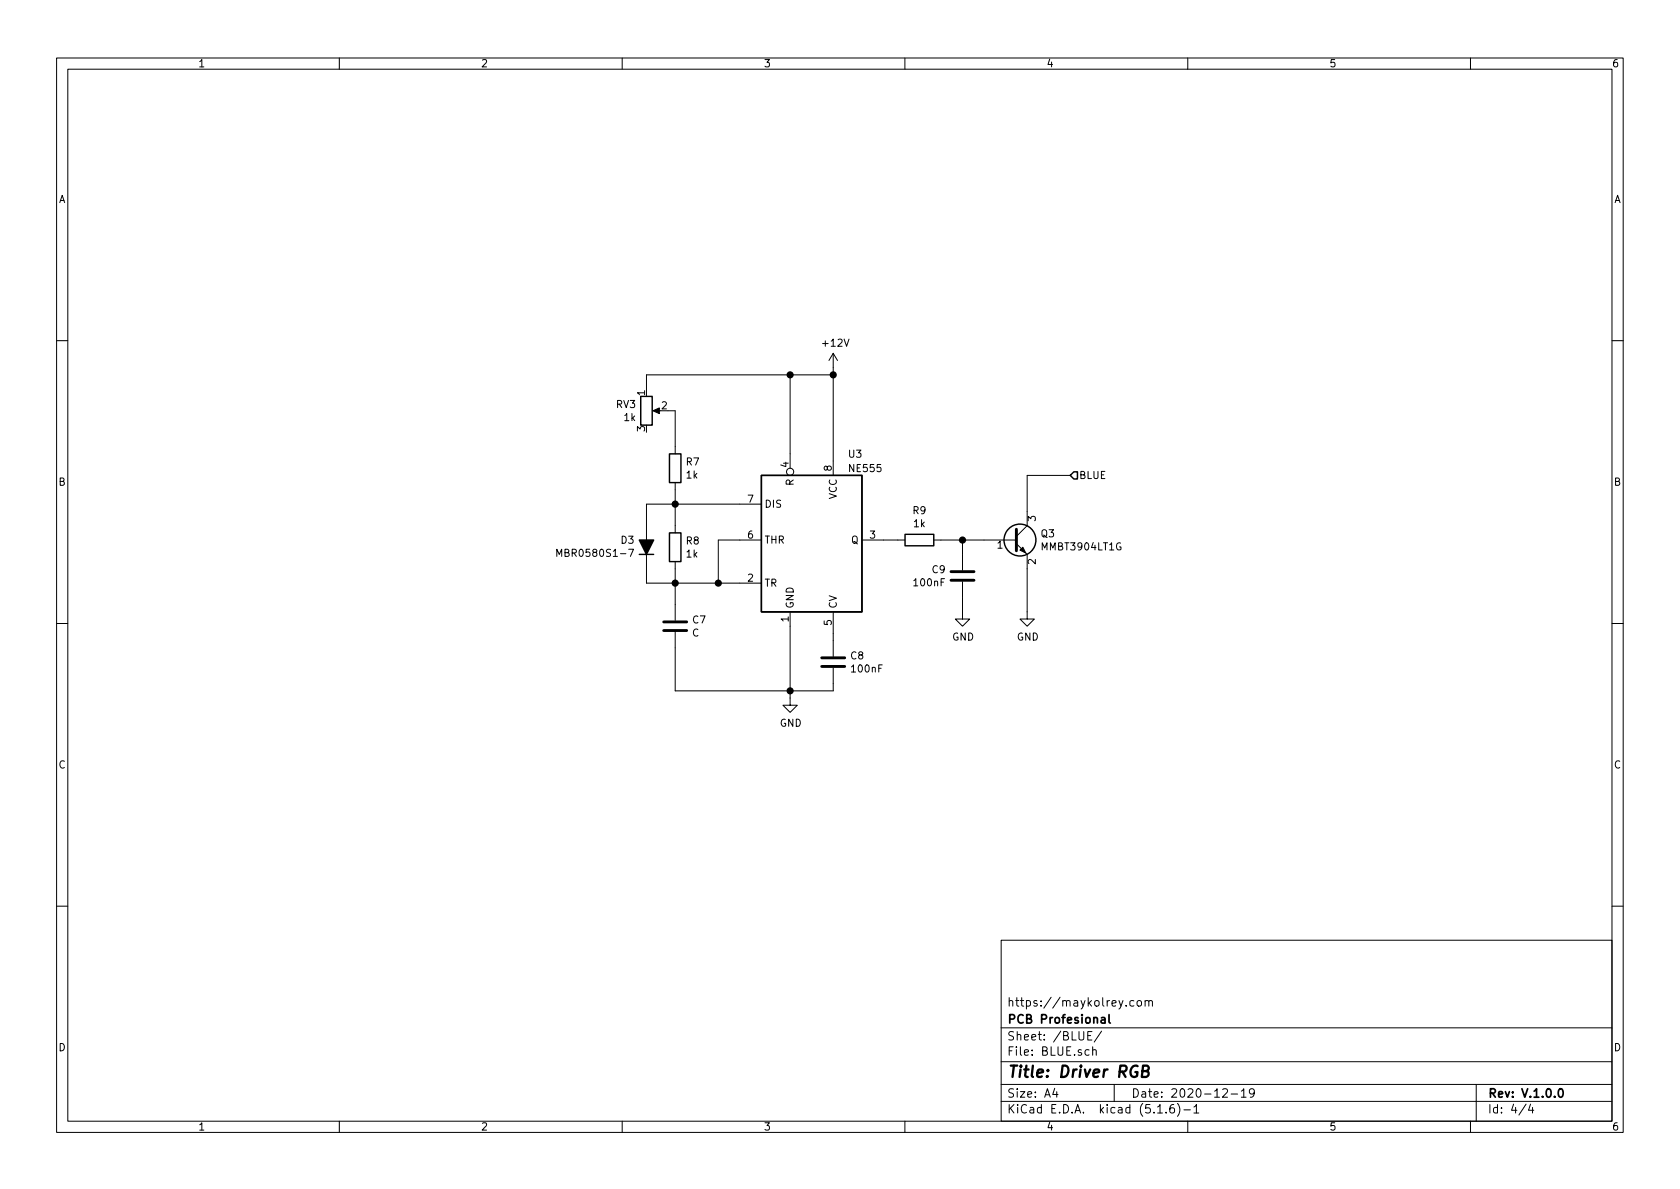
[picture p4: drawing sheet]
EESchema Schematic File Version 4
EELAYER 30 0
EELAYER END
$Descr A4 11693 8268
encoding utf-8
Sheet 4 4
Title "Driver RGB"
Date "2020-12-19"
Rev "V.1.0.0"
Comp "PCB Profesional"
Comment1 "https://maykolrey.com"
Comment2 ""
Comment3 ""
Comment4 ""
$EndDescr
$Comp
L Mss_devices:NE555 U?
U 1 1
P 5650 3750
AR Path="/5F7DB23E" Ref="U?"  Part="1" 
AR Path="/5F7D85DB/5F7DB23E" Ref="U3"  Part="1" 
F 0 "U3" H 5900 4350 50  0000 L CNN
F 1 "NE555" H 5900 4250 50  0000 L CNN
F 2 "Package_SO:SOIC-8-1EP_3.9x4.9mm_P1.27mm_EP2.29x3mm" H 5650 3750 50  0001 C CNN
F 3 "http://www.ti.com/lit/ds/symlink/ne555.pdf" H 5650 3750 50  0001 C CNN
	1    5650 3750
	1    0    0    -1  
$EndComp
$Comp
L Device:R R?
U 1 1
P 4700 3250
AR Path="/5F7DB244" Ref="R?"  Part="1" 
AR Path="/5F7D85DB/5F7DB244" Ref="R7"  Part="1" 
F 0 "R7" H 4770 3296 50  0000 L CNN
F 1 "1k" H 4770 3205 50  0000 L CNN
F 2 "Resistor_SMD:R_0603_1608Metric_Pad1.05x0.95mm_HandSolder" V 4630 3250 50  0001 C CNN
F 3 "~" H 4700 3250 50  0001 C CNN
	1    4700 3250
	1    0    0    -1  
$EndComp
$Comp
L Device:R R?
U 1 1
P 4700 3800
AR Path="/5F7DB24A" Ref="R?"  Part="1" 
AR Path="/5F7D85DB/5F7DB24A" Ref="R8"  Part="1" 
F 0 "R8" H 4770 3846 50  0000 L CNN
F 1 "1k" H 4770 3755 50  0000 L CNN
F 2 "Resistor_SMD:R_0603_1608Metric_Pad1.05x0.95mm_HandSolder" V 4630 3800 50  0001 C CNN
F 3 "~" H 4700 3800 50  0001 C CNN
	1    4700 3800
	1    0    0    -1  
$EndComp
Wire Wire Line
	5150 4050 5000 4050
Wire Wire Line
	5000 4050 5000 3750
Wire Wire Line
	5000 3750 5150 3750
Wire Wire Line
	4700 3950 4700 4050
Wire Wire Line
	4700 4050 5000 4050
Connection ~ 5000 4050
Wire Wire Line
	5150 3500 4700 3500
Wire Wire Line
	4700 3500 4700 3650
Wire Wire Line
	4700 3400 4700 3500
Connection ~ 4700 3500
$Comp
L Device:C C?
U 1 1
P 4700 4350
AR Path="/5F7DB25A" Ref="C?"  Part="1" 
AR Path="/5F7D85DB/5F7DB25A" Ref="C7"  Part="1" 
F 0 "C7" H 4815 4396 50  0000 L CNN
F 1 "C" H 4815 4305 50  0000 L CNN
F 2 "Capacitor_SMD:C_0603_1608Metric" H 4738 4200 50  0001 C CNN
F 3 "~" H 4700 4350 50  0001 C CNN
	1    4700 4350
	1    0    0    -1  
$EndComp
Wire Wire Line
	4700 4200 4700 4050
Connection ~ 4700 4050
$Comp
L power:GND #PWR?
U 1 1
P 5500 4850
AR Path="/5F7DB262" Ref="#PWR?"  Part="1" 
AR Path="/5F7D85DB/5F7DB262" Ref="#PWR010"  Part="1" 
F 0 "#PWR010" H 5500 4600 50  0001 C CNN
F 1 "GND" H 5505 4677 50  0000 C CNN
F 2 "" H 5500 4850 50  0001 C CNN
F 3 "" H 5500 4850 50  0001 C CNN
	1    5500 4850
	1    0    0    -1  
$EndComp
Wire Wire Line
	5500 4350 5500 4800
Wire Wire Line
	4700 4500 4700 4800
Connection ~ 5500 4800
Wire Wire Line
	5500 4800 5500 4850
$Comp
L Device:C C?
U 1 1
P 5800 4600
AR Path="/5F7DB26C" Ref="C?"  Part="1" 
AR Path="/5F7D85DB/5F7DB26C" Ref="C8"  Part="1" 
F 0 "C8" H 5915 4646 50  0000 L CNN
F 1 "100nF" H 5915 4555 50  0000 L CNN
F 2 "Capacitor_SMD:C_0603_1608Metric" H 5838 4450 50  0001 C CNN
F 3 "~" H 5800 4600 50  0001 C CNN
	1    5800 4600
	1    0    0    -1  
$EndComp
Wire Wire Line
	4700 4800 5500 4800
Wire Wire Line
	5800 4750 5800 4800
Wire Wire Line
	5800 4800 5500 4800
Wire Wire Line
	5800 4450 5800 4400
$Comp
L Device:R_POT RV?
U 1 1
P 4500 2850
AR Path="/5F7DB276" Ref="RV?"  Part="1" 
AR Path="/5F7D85DB/5F7DB276" Ref="RV3"  Part="1" 
F 0 "RV3" H 4431 2896 50  0000 R CNN
F 1 "1k" H 4431 2805 50  0000 R CNN
F 2 "Potentiometer_THT:Potentiometer_Runtron_RM-065_Vertical" H 4500 2850 50  0001 C CNN
F 3 "~" H 4500 2850 50  0001 C CNN
	1    4500 2850
	1    0    0    -1  
$EndComp
Wire Wire Line
	4650 2850 4700 2850
Wire Wire Line
	4700 2850 4700 3100
Wire Wire Line
	4500 2700 4500 2600
Wire Wire Line
	4500 2600 5500 2600
Wire Wire Line
	5500 2600 5500 3150
Wire Wire Line
	5800 3200 5800 2600
Wire Wire Line
	5800 2600 5500 2600
Connection ~ 5500 2600
Text HLabel 7450 3300 2    50   Input ~ 0
BLUE
$Comp
L power:+12V #PWR?
U 1 1
P 5800 2550
AR Path="/5F7DB285" Ref="#PWR?"  Part="1" 
AR Path="/5F7D85DB/5F7DB285" Ref="#PWR011"  Part="1" 
F 0 "#PWR011" H 5800 2400 50  0001 C CNN
F 1 "+12V" H 5815 2723 50  0000 C CNN
F 2 "" H 5800 2550 50  0001 C CNN
F 3 "" H 5800 2550 50  0001 C CNN
	1    5800 2550
	1    0    0    -1  
$EndComp
Wire Wire Line
	5800 2550 5800 2600
Connection ~ 5800 2600
Wire Wire Line
	7450 3300 7150 3300
Wire Wire Line
	7150 3300 7150 3550
$Comp
L Device:R R?
U 1 1
P 6400 3750
AR Path="/5F7DB295" Ref="R?"  Part="1" 
AR Path="/5F7D85DB/5F7DB295" Ref="R9"  Part="1" 
F 0 "R9" V 6193 3750 50  0000 C CNN
F 1 "1k" V 6284 3750 50  0000 C CNN
F 2 "Resistor_SMD:R_0603_1608Metric_Pad1.05x0.95mm_HandSolder" V 6330 3750 50  0001 C CNN
F 3 "~" H 6400 3750 50  0001 C CNN
	1    6400 3750
	0    1    1    0   
$EndComp
Wire Wire Line
	6550 3750 6700 3750
Wire Wire Line
	6250 3750 6150 3750
$Comp
L Device:C C?
U 1 1
P 6700 4000
AR Path="/5F7DB29D" Ref="C?"  Part="1" 
AR Path="/5F7D85DB/5F7DB29D" Ref="C9"  Part="1" 
F 0 "C9" H 6586 4046 50  0000 R CNN
F 1 "100nF" H 6586 3955 50  0000 R CNN
F 2 "Capacitor_SMD:C_0603_1608Metric" H 6738 3850 50  0001 C CNN
F 3 "~" H 6700 4000 50  0001 C CNN
	1    6700 4000
	1    0    0    -1  
$EndComp
Wire Wire Line
	6700 3850 6700 3750
Connection ~ 6700 3750
Wire Wire Line
	6700 3750 6850 3750
$Comp
L power:GND #PWR?
U 1 1
P 6700 4250
AR Path="/5F7DB2A6" Ref="#PWR?"  Part="1" 
AR Path="/5F7D85DB/5F7DB2A6" Ref="#PWR012"  Part="1" 
F 0 "#PWR012" H 6700 4000 50  0001 C CNN
F 1 "GND" H 6705 4077 50  0000 C CNN
F 2 "" H 6700 4250 50  0001 C CNN
F 3 "" H 6700 4250 50  0001 C CNN
	1    6700 4250
	1    0    0    -1  
$EndComp
$Comp
L power:GND #PWR?
U 1 1
P 7150 4250
AR Path="/5F7DB2AC" Ref="#PWR?"  Part="1" 
AR Path="/5F7D85DB/5F7DB2AC" Ref="#PWR013"  Part="1" 
F 0 "#PWR013" H 7150 4000 50  0001 C CNN
F 1 "GND" H 7155 4077 50  0000 C CNN
F 2 "" H 7150 4250 50  0001 C CNN
F 3 "" H 7150 4250 50  0001 C CNN
	1    7150 4250
	1    0    0    -1  
$EndComp
Wire Wire Line
	7150 4250 7150 3950
Wire Wire Line
	6700 4150 6700 4250
Wire Wire Line
	4500 4050 4700 4050
Wire Wire Line
	4500 3950 4500 4050
Wire Wire Line
	4500 3500 4700 3500
Wire Wire Line
	4500 3650 4500 3500
$Comp
L Device:D_ALT D?
U 1 1
P 4500 3800
AR Path="/5F7D4541/5F801B39" Ref="D?"  Part="1" 
AR Path="/5F7D0198/5F801B39" Ref="D?"  Part="1" 
AR Path="/5F7D85DB/5F801B39" Ref="D3"  Part="1" 
F 0 "D3" V 4546 3880 50  0000 L CNN
F 1 "MBR0580S1-7" V 4455 3880 50  0000 L CNN
F 2 "Diode_SMD:D_SOD-123" H 4500 3800 50  0001 C CNN
F 3 "" H 4500 3800 50  0001 C CNN
F 4 "MBR0580S1-7" H 4500 3800 50  0001 C CNN "Mfg Part #"
	1    4500 3800
	0    -1   -1   0   
$EndComp
$Comp
L Device:Q_NPN_BEC Q?
U 1 1
P 7050 3750
AR Path="/5F80C32E" Ref="Q?"  Part="1" 
AR Path="/5F7D0198/5F80C32E" Ref="Q?"  Part="1" 
AR Path="/5F7D85DB/5F80C32E" Ref="Q3"  Part="1" 
F 0 "Q3" H 7241 3796 50  0000 L CNN
F 1 "MMBT3904LT1G" H 7241 3705 50  0000 L CNN
F 2 "Package_TO_SOT_SMD:SOT-23" H 7250 3850 50  0001 C CNN
F 3 "~" H 7050 3750 50  0001 C CNN
	1    7050 3750
	1    0    0    -1  
$EndComp
$EndSCHEMATC
